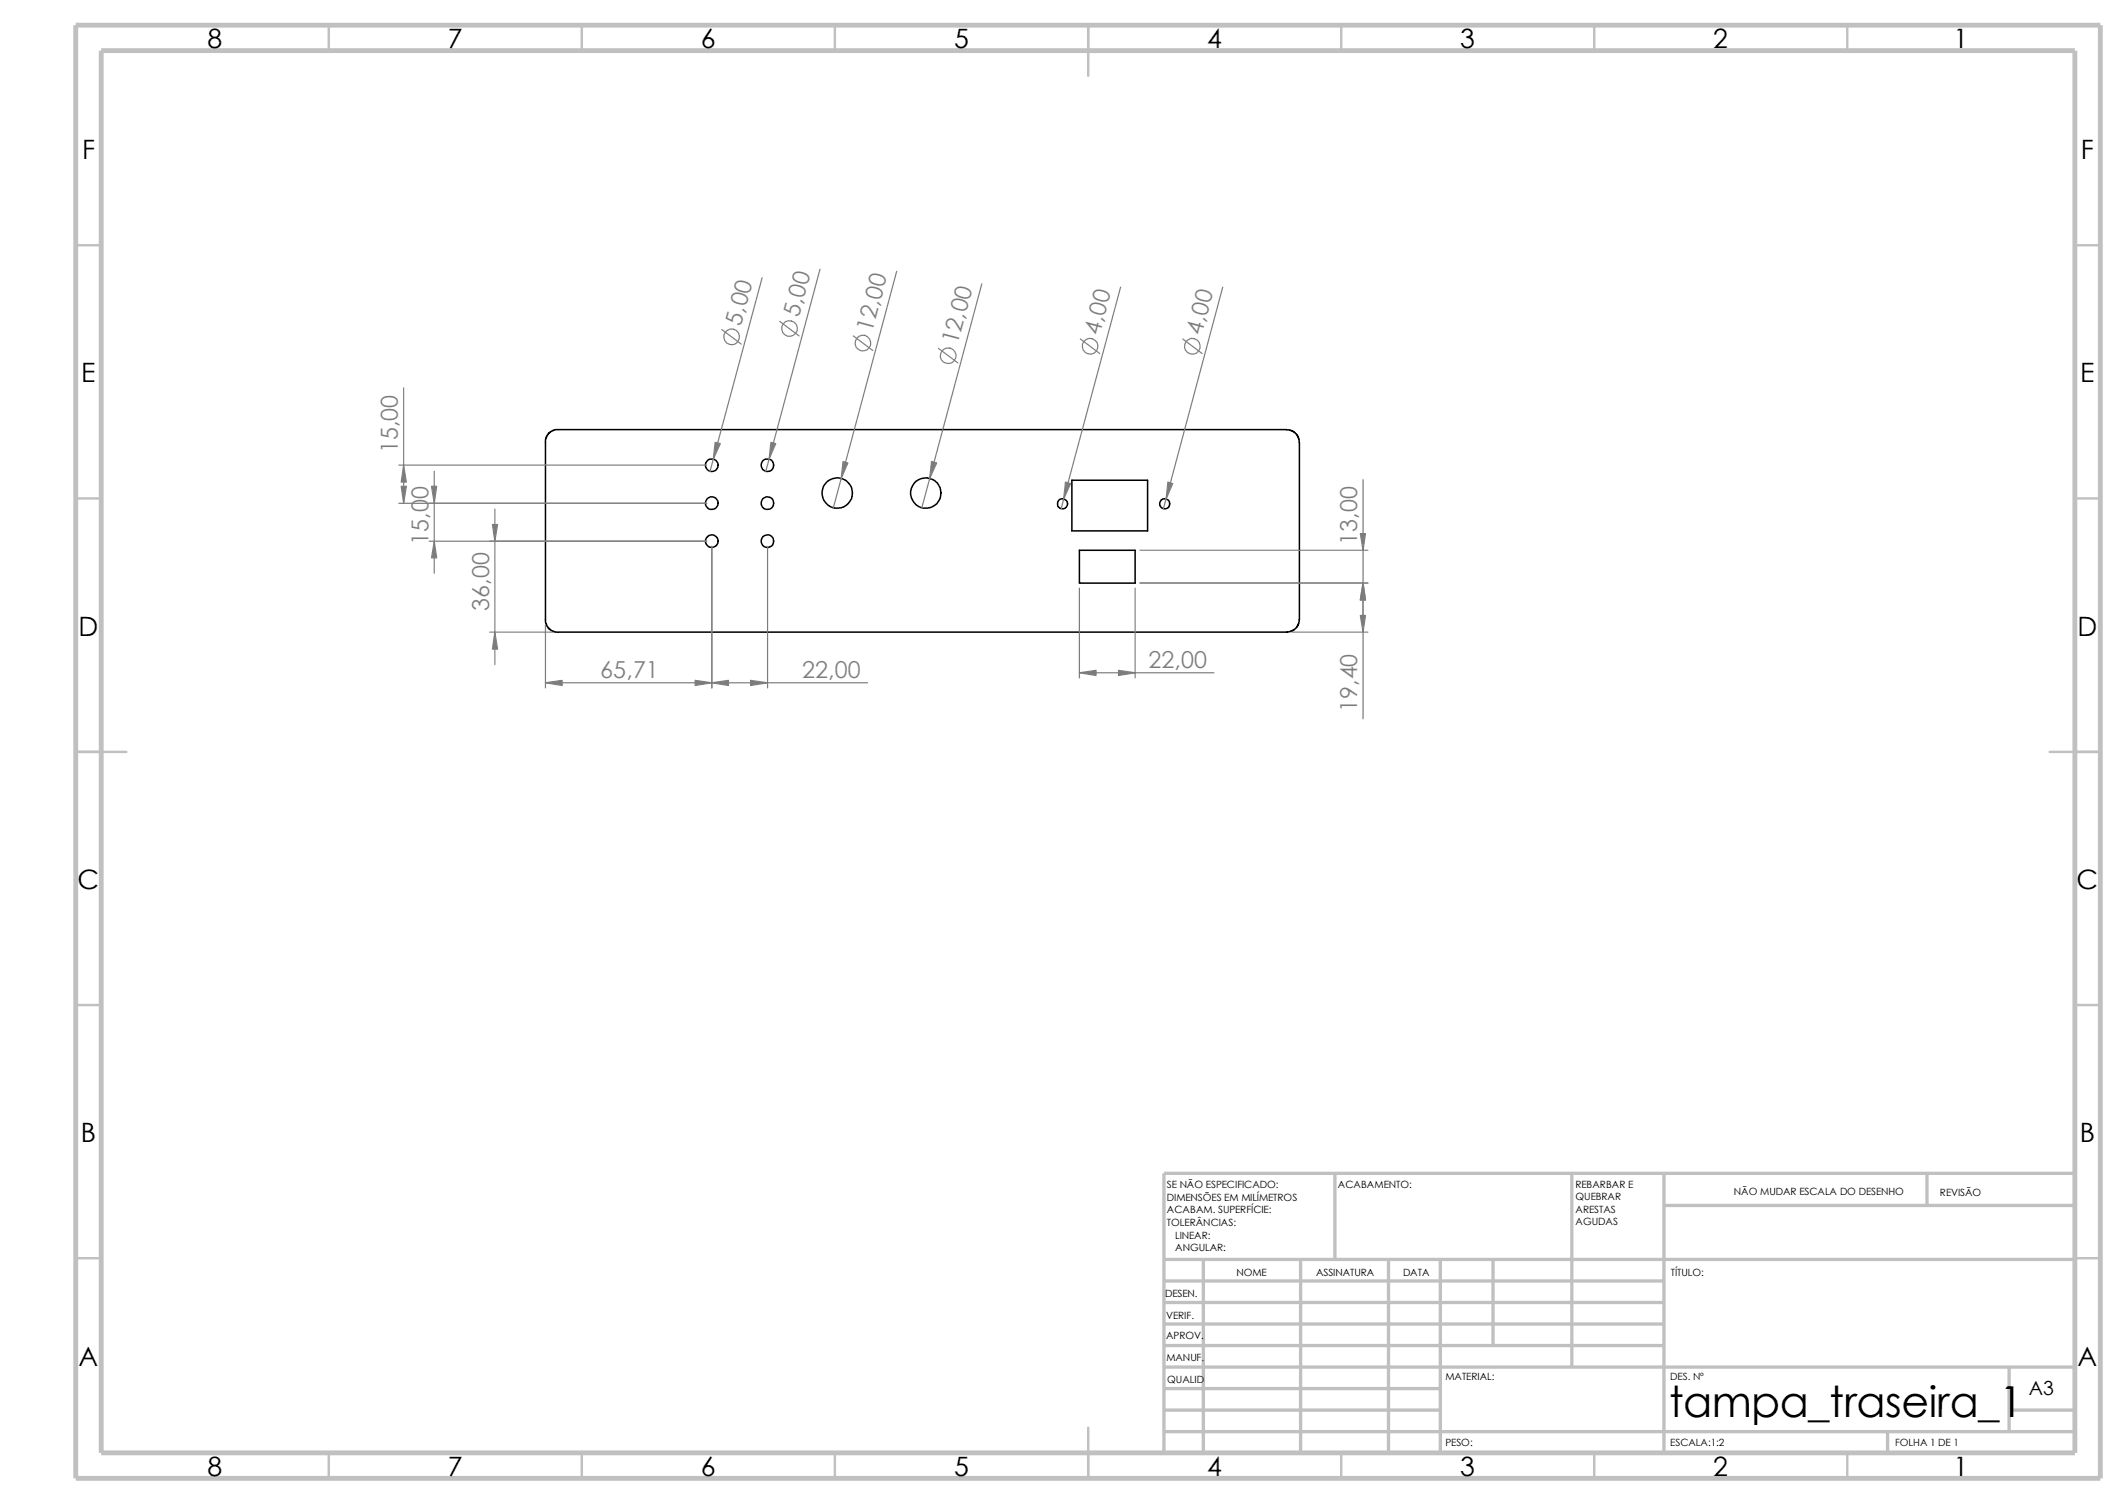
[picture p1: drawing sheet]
<svg xmlns="http://www.w3.org/2000/svg" width="297mm" height="210mm" viewBox="0 0 297 210" stroke-linecap="round" stroke-linejoin="round" font-family="sans-serif">
<g fill="none" stroke="#c0c0c0" stroke-width=".34">
<path d="M45.9 3.5v3.6M81.3 3.5v3.6M116.6 3.5v3.6M152 3.5v7.1M187.4 3.5v3.6M222.7 3.5v3.6M258.1 3.5v3.6M10.6 34.2h3.5M289.9 34.2h3.5M10.6 69.6h3.5M289.9 69.6h3.5M10.6 105h7.1"/>
<path d="M286.3 105h7.1M10.6 140.3h3.5M289.9 140.3h3.5M10.6 175.7h3.5M289.9 175.7h3.5M152 199.3v7.1M45.9 202.9v3.5M81.3 202.9v3.5M116.6 202.9v3.5M187.4 202.9v3.5M222.7 202.9v3.5M258.1 202.9v3.5"/>
</g>
<g fill="none" stroke="#c0c0c0" stroke-width=".47">
<path d="M162.6 175.9h127.3M162.6 178.9h69.9M168.1 175.9v27M181.7 175.9v27M186.5 163.8v12.1M194 175.9v27M201.2 175.9v27M208.6 175.9v12M219.6 163.8v27.1M232.5 168.3h57.4M232.5 163.8v39.1M269.2 163.8v4.5"/>
<path d="M289.9 163.8h-127.3v39.1M162.6 199.9h127.3M162.6 196.9h38.6M162.6 187.9h69.9M162.6 184.9h69.9M162.6 181.9h69.9M162.6 193.9h38.6M162.6 190.9h127.3M263.7 199.9v3M280.7 196.9h9.2M280.7 190.9v9"/>
</g>
<path d="M10.6 3.5h282.8v202.9h-282.8zM14.1 7.1h275.8v195.8h-275.8z" fill="none" stroke="#c0c0c0" stroke-width=".68" stroke-linecap="butt"/>
<g fill="none" stroke="#000" stroke-width=".21">
<path d="M179.8 60h-102.4l-.8 .6-.4 .8v25.5l.2 .5 .4 .5 .5 .3 .7 .1M149.7 67.1h10.6v7h-10.6zM150.8 76.8h7.8v4.6h-7.8zM179.8 60l.6 .1 .7 .5 .3 .5 .1 .7v24.7l-.1 .5-.2 .5-.4 .4-.5 .3-.5 .1h-101.8"/>
<circle cx="99.4" cy="64.9" r=".89"/>
<circle cx="99.4" cy="70.3" r=".89"/>
<circle cx="99.4" cy="75.6" r=".89"/>
<circle cx="107.2" cy="64.9" r=".88"/>
<circle cx="107.2" cy="70.3" r=".88"/>
<circle cx="107.2" cy="75.6" r=".88"/>
<circle cx="117" cy="68.9" r="2.12"/>
<circle cx="129.3" cy="68.9" r="2.12"/>
<circle cx="148.4" cy="70.3" r=".71"/>
<circle cx="162.7" cy="70.3" r=".71"/>
</g>
<g fill="none" stroke="#808080" stroke-width=".17">
<path d="M106.5 38.8l-7.3 27M114.6 37.6l-7.6 28.2M125.3 37.9l-8.9 33M137.2 39.6l-8.4 31.3M56.4 54.1v16.2M100.8 46l2.7 2M108.9 44.9l2.7 2M119.2 46.9l2.7 2M131.1 48.6l2.7 2.1M150.9 47.3l2.7 2.1M156.5 40.1l-8.2 30.9M165.2 47.3l2.7 2.1"/>
<path d="M170.8 40.1l-8.3 30.9M55.7 70.3h43M55.7 64.9h43M59.9 75.6h38.8M60.7 65.8v14.3M69.1 71.1v21.7M99.4 76.3v19.8M107.2 76.3v19.8M159.3 76.8h31.8M190.4 67v33.4M68.4 88.3h8.9M76.2 95.3h45"/>
<path d="M76.2 87.2v8.9M150.8 82.1v12.6M150.8 93.9h18.8M158.6 82.1v12.6M159.3 81.4h31.8M180.5 88.3h10.6"/>
<circle cx="102.2" cy="47" r="1.1"/>
<circle cx="110.3" cy="45.9" r="1.08"/>
<circle cx="120.6" cy="47.9" r="1.11"/>
<circle cx="132.5" cy="49.7" r="1.11"/>
<circle cx="152.3" cy="48.4" r="1.1"/>
<circle cx="166.6" cy="48.4" r="1.11"/>
</g>
<g fill="#808080" stroke="#808080" stroke-width=".17">
<path d="M130.1 64.4l.8 .2-1 2.2z"/>
<path d="M99.9 61.8l.7 .1-.9 2.2z"/>
<path d="M107.7 61.8l.7 .1-1 2.2z"/>
<path d="M117.8 64.4l.6 .2-.9 2.2z"/>
<path d="M150.8 93.9l2.3-.3v.7z"/>
<path d="M148.8 67.3l.8 .2-1 2.2z"/>
<path d="M163.2 67.3l.6 .2-.9 2.2z"/>
<path d="M156.3 93.6l2.3 .3-2.3 .4z"/>
<path d="M68.8 73.2h.7l-.4 2.4z"/>
<path d="M69.1 88.3l.4 2.3h-.7z"/>
<path d="M60.3 67.9h.7l-.3 2.4z"/>
<path d="M60.7 75.6l.3 2.3h-.7z"/>
<path d="M190 85.9h.8l-.4 2.4z"/>
<path d="M190.4 81.4l.4 2.4h-.8z"/>
<path d="M97.1 95l2.3 .3-2.3 .4z"/>
<path d="M76.2 95.3l2.3-.3v.7z"/>
<path d="M104.9 95l2.3 .3-2.3 .4z"/>
<path d="M99.4 95.3l2.4-.3v.7z"/>
<path d="M56 67.9h.8l-.4 2.4z"/>
<path d="M56.4 64.9l.4 2.4h-.8z"/>
<path d="M190 74.5h.8l-.4 2.3z"/>
</g>
<text font-size="6" x="233.2" y="197.8">tampa_traseira_1</text>
<g font-size="3.7">
<text x="29" y="6.7">8</text>
<text x="62.6" y="6.7">7</text>
<text x="97.9" y="6.7">6</text>
<text x="133.3" y="6.7">5</text>
<text x="168.7" y="6.7">4</text>
<text x="204" y="6.7">3</text>
<text x="239.3" y="6.7">2</text>
<text x="272.9" y="6.7">1</text>
<text x="11.5" y="22.1">F</text>
<text x="290.7" y="22.1">F</text>
<text x="11.3" y="53.4">E</text>
<text x="290.6" y="53.4">E</text>
<text x="11" y="88.8">D</text>
<text x="290.2" y="88.8">D</text>
<text x="10.8" y="124.1">C</text>
<text x="290.1" y="124.1">C</text>
<text x="11.3" y="159.5">B</text>
<text x="290.5" y="159.5">B</text>
<text x="11" y="190.8">A</text>
<text x="290.2" y="190.8">A</text>
<text x="29" y="206.1">8</text>
<text x="62.6" y="206.1">7</text>
<text x="97.9" y="206.1">6</text>
<text x="133.3" y="206.1">5</text>
<text x="168.7" y="206.1">4</text>
<text x="204" y="206.1">3</text>
<text x="239.3" y="206.1">2</text>
<text x="272.9" y="206.1">1</text>
</g>
<g font-size="3.3" fill="#808080">
<text x="103.5" y="45.6" transform="rotate(-75 103.5 45.6)">5,00</text>
<text x="111.6" y="44.4" transform="rotate(-75 111.6 44.4)">5,00</text>
<text x="121.8" y="46.4" transform="rotate(-75 121.8 46.4)">12,00</text>
<text x="153.6" y="46.9" transform="rotate(-75 153.6 46.9)">4,00</text>
<text x="167.9" y="46.9" transform="rotate(-75 167.9 46.9)">4,00</text>
<text x="133.8" y="48.2" transform="rotate(-75 133.8 48.2)">12,00</text>
<text x="55.6" y="63.3" transform="rotate(-90 55.6 63.3)">15,00</text>
<text x="59.9" y="76.1" transform="rotate(-90 59.9 76.1)">15,00</text>
<text x="189.6" y="76.1" transform="rotate(-90 189.6 76.1)">13,00</text>
<text x="68.3" y="85.3" transform="rotate(-90 68.3 85.3)">36,00</text>
<text x="83.9" y="94.7">65,71</text>
<text x="112.1" y="94.7">22,00</text>
<text x="160.4" y="93.3">22,00</text>
<text x="189.6" y="99.4" transform="rotate(-90 189.6 99.4)">19,40</text>
</g>
<text font-size="2.7" x="283.4" y="194.8">A3</text>
<g font-size="1.4">
<text x="163" y="165.9">SE NÃO ESPECIFICADO:</text>
<text x="163" y="167.6">DIMENSÕES EM MILÍMETROS</text>
<text x="186.9" y="165.9">ACABAMENTO:</text>
<text x="220.1" y="165.8">REBARBAR E</text>
<text x="220.1" y="167.6">QUEBRAR</text>
<text x="242.2" y="166.8">NÃO MUDAR ESCALA DO DESENHO</text>
<text x="271" y="167">REVISÃO</text>
<text x="163" y="171.2">TOLERÂNCIAS:</text>
<text x="163" y="169.4">ACABAM. SUPERFÍCIE:</text>
<text x="164.2" y="172.9">LINEAR:</text>
<text x="220.1" y="171.1">AGUDAS</text>
<text x="220.1" y="169.3">ARESTAS</text>
<text x="164.2" y="174.7">ANGULAR:</text>
<text x="172.7" y="178.2">NOME</text>
<text x="183.8" y="178.1">ASSINATURA</text>
<text x="196" y="178.1">DATA</text>
<text x="233.4" y="178.1">TÍTULO:</text>
<text x="162.8" y="181.1">DESEN.</text>
<text x="162.9" y="184.1">VERIF.</text>
<text x="162.9" y="187">APROV.</text>
<text x="162.9" y="190">MANUF.</text>
<text x="163.1" y="193.1">QUALID</text>
<text x="201.9" y="192.7">MATERIAL:</text>
<text x="233.3" y="192.7">DES. Nº</text>
<text x="201.9" y="201.9">PESO:</text>
<text x="233.3" y="201.9">ESCALA:1:2</text>
<text x="264.7" y="201.9">FOLHA 1 DE 1</text>
</g>
</svg>
